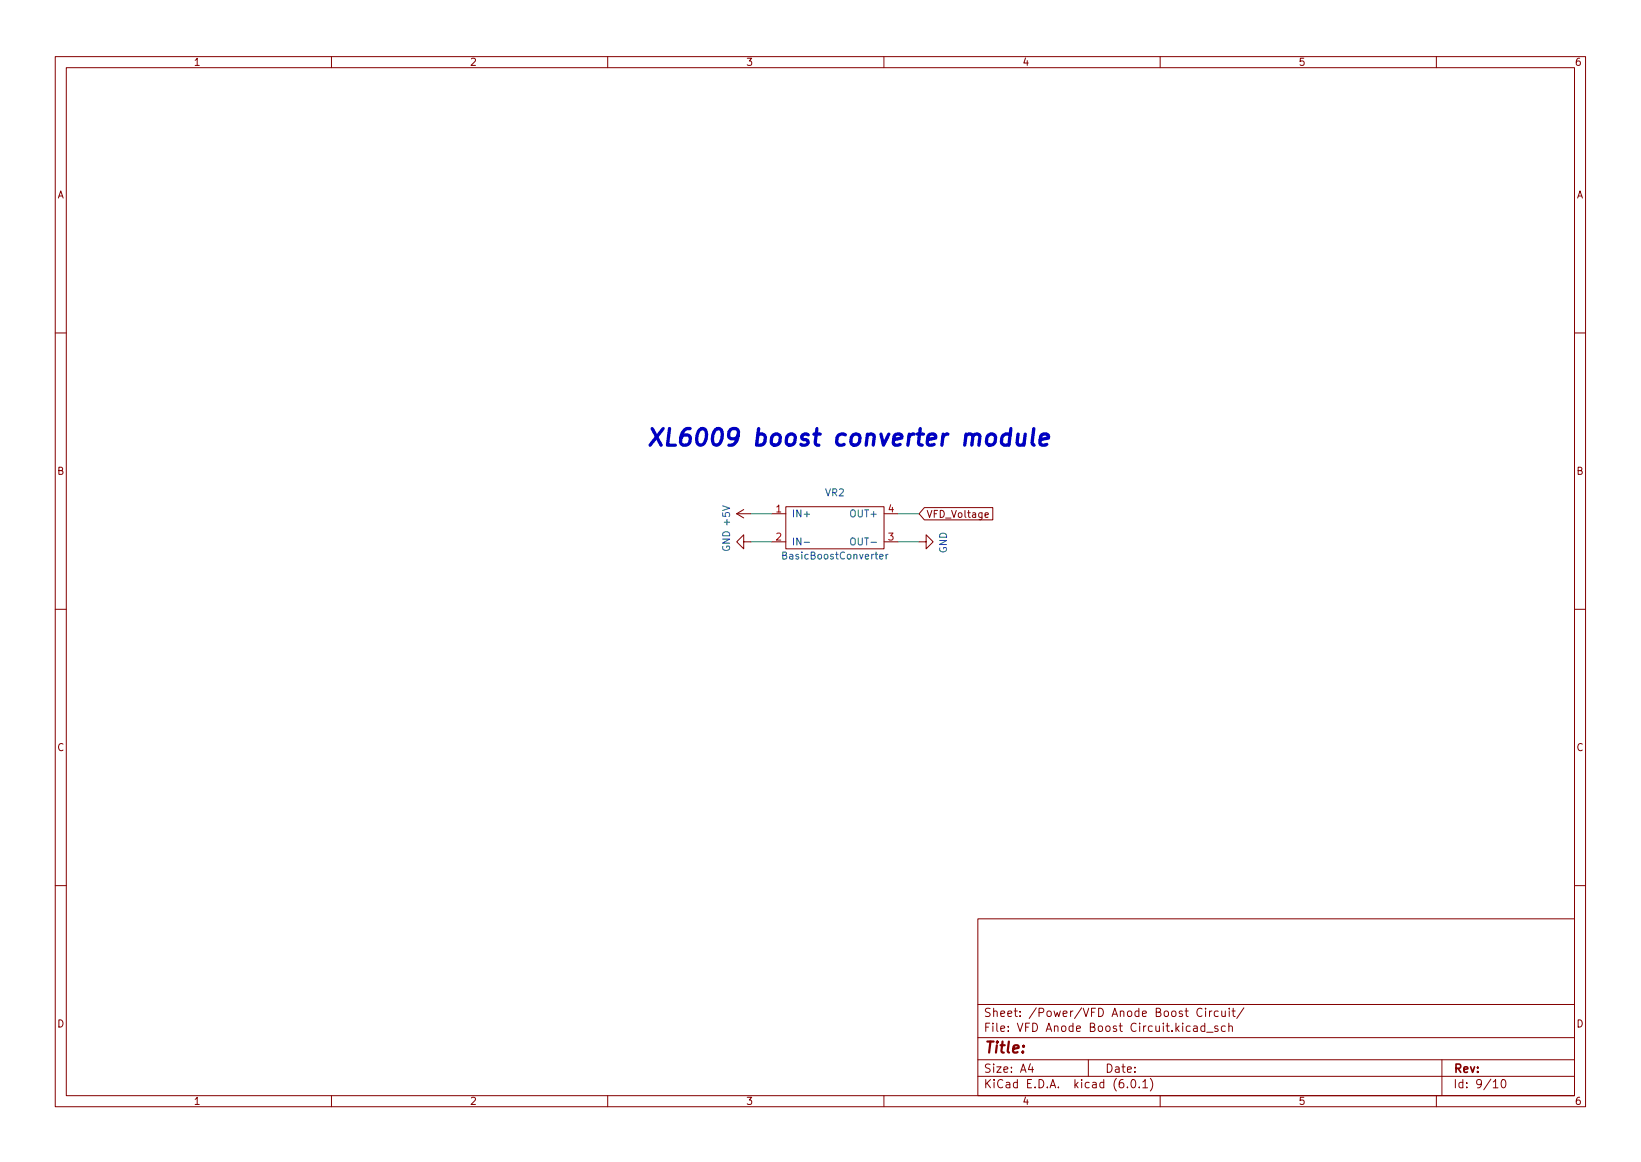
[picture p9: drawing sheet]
<svg xmlns="http://www.w3.org/2000/svg" width="297mm" height="210mm" viewBox="0 0 297 210" stroke-linecap="round" stroke-linejoin="round" font-family="sans-serif">
<g fill="none" stroke="#840000" stroke-width=".18">
<path d="M10 10.2h277v190.1h-277zM12 12.2h273v186.1h-273zM60 10.2v2M110 10.2v2M160 10.2v2M210 10.2v2M260 10.2v2M10 60.2h2M285 60.2h2M133.3 93h2.6M133.3 93l1.3 .7M134.6 98v1.3l-1.3-1.3 1.3-1.2v1.2h1.3"/>
<path d="M134.6 92.2l-1.3 .8M139.7 93h2.5M139.7 98h2.5M142.2 91.7h17.8v7.6h-17.8zM160 93h2.6M160 98h2.6M166.4 98h1.2v1.3l1.3-1.3-1.3-1.2v1.2M167.3 91.8h12.4v2.3h-12.4l-.9-1.1zM178.3 93.2l.6-.1-.1-.3h-.3l-.2 .2 .1 .6h.4M10 110.2h2M285 110.2h2M10 160.2h2"/>
<path d="M177 166.3h108v32h-108zM285 160.2h2M60 198.3v2M110 198.3v2M160 198.3v2M177 194.8h108M177 191.8h108M177 187.8h108M177 181.8h108M186.5 192.5l-.4 1h1M186.9 193v1M197 191.8v3"/>
<path d="M204.1 196.7v.1M204.9 195.4l.2-.1a.8 .8 0 0 1 .5 .8 .8 .8 0 0 1-.5 .7 1 1 0 0 1-.2-1.4zM206.2 196.7v.1M206.9 195.8l.4-.5v1.5M206.9 196.8h.8M208.2 195.1a1.72 1.72 0 0 1 0 2.3M210 198.3v2M216.1 185.7h.5l.1 .9M216.7 186l-.5 .1a.29 .29 0 0 0-.2 .2 .29 .29 0 0 0 .2 .3h.5M217.6 182.6a.6 .6 0 0 0-.8 0 .6 .6 0 0 0-.2 .7 .56 .56 0 0 0 .3 .6 .56 .56 0 0 0 .7-.1M218.1 185.7l-.5-.1-.2 .3v.4l.1 .3h.6M218.1 185.1v1.5"/>
<path d="M218.2 182.4v.2M218.2 182.9v1M218.4 186.8h1.2M218.9 182.9v1M219.4 182.9l-.3 .1-.2 .2M220.4 185.7l-.3-.1-.2 .2v.3l.5 .1v.4h-.5M220.5 183l-.4-.1-.3 .3v.4l.1 .3h.6M221.1 182.9l.1 1h.4l.2-.1M221.8 185.7l-.4-.1-.3 .3v.4l.1 .3h.6M221.8 182.9v1M222.4 185.8l.2-.2 .4 .1 .1 .9M222.4 185.1v1.5"/>
<path d="M222.5 182.4v.2M222.5 182.9v1M223 182.9h.6M223.2 182.4v1.3l.4 .2M225.1 182.4l-1.2 1.9M260 198.3v2M261 191.8v6.5M270.3 195.8l.4-.5v1.5M270.3 196.8h.9M271.9 195.4l.2-.1a.8 .8 0 0 1 .5 .8 .8 .8 0 0 1-.5 .7 1 1 0 0 1-.2-1.4z"/>
</g>
<path d="M145.6 98.1h.9M154.2 97.4l.1-.1a.43 .43 0 0 1 .5 .5v.4a.42 .42 0 0 1-.4 .4 .42 .42 0 0 1-.4-.4v-.4zM159.2 100.7l.6-.1v-.2l-.4-.1-.2 .2 .1 .6h.5M160.4 100.3v.9M160.7 100.3l-.3 .2" fill="none" stroke="#006464" stroke-width=".18"/>
<path d="M182.8 78.7a.99 .99 0 0 0-1.4 .4l-.1 .9 .2 .4 .3 .1h.5l.3-.1M183 77.5l-.4 3M184.3 78.5l-.2 1.6 .1 .3a.85 .85 0 0 0 1.2-.1M185.6 78.5l-.3 2M187.1 77.5l-.3 2.6 .1 .3 .3 .1M188.3 79.5l1.5-.2-.1-.6-.3-.2h-.5l-.3 .2-.2 .3-.2 1.1 .1 .3 .3 .1h.6l.3-.1" fill="none" stroke="#0000c2" stroke-width=".6"/>
<path d="M135.9 93h3.8M135.9 98h3.8M162.6 93h3.8M162.6 98h3.8" fill="none" stroke="#009600" stroke-width=".18"/>
<text font-size="4.2" fill="#0000c2" x="116.8" y="80.7">XL6009 boost converter module</text>
<text font-size="2.8" fill="#840000" x="178" y="190.6">Title:</text>
<g font-size="2.1" fill="#840000">
<text x="178" y="184">Sheet: /Power/VFD Anode Boost Circuit/</text>
<text x="178" y="186.7">File: VFD Anode Boost Circuit.kicad_sch</text>
<text x="178" y="196.9">KiCad E.D.A. kicad (6.0.1)</text>
<text x="178" y="194.1">Size: A4</text>
<text x="200" y="194.1">Date:</text>
<text x="263" y="194.1">Rev:</text>
<text x="263" y="196.9">Id: 9/10</text>
</g>
<g font-size="1.8" fill="#840000">
<text x="35" y="11.9">1</text>
<text x="85" y="11.9">2</text>
<text x="135" y="11.9">3</text>
<text x="185" y="11.9">4</text>
<text x="235" y="11.9">5</text>
<text x="285" y="11.9">6</text>
<text x="10.3" y="35.9">A</text>
<text x="285.3" y="35.9">A</text>
<text x="10.3" y="85.9">B</text>
<text x="285.3" y="85.9">B</text>
<text x="167.6" y="93.7">VFD_Voltage</text>
<text x="10.3" y="135.9">C</text>
<text x="285.3" y="135.9">C</text>
<text x="10.3" y="185.9">D</text>
<text x="285.3" y="185.9">D</text>
<text x="35" y="199.9">1</text>
<text x="85" y="199.9">2</text>
<text x="135" y="199.9">3</text>
<text x="185" y="199.9">4</text>
<text x="235" y="199.9">5</text>
<text x="285" y="199.9">6</text>
</g>
<g font-size="1.8" fill="#006464">
<text x="149.4" y="89.8">VR2</text>
<text x="143.3" y="93.6">IN+</text>
<text x="154.2" y="93.6">OUT+</text>
<text x="132.1" y="99.9" transform="rotate(-90 132.1 99.9)">GND +5V</text>
<text x="142.1" y="101.2">BasicBoostConverter</text>
<text x="143.3" y="98.7">IN-</text>
<text x="154.7" y="98.7">OUT-</text>
<text x="171.4" y="100.1" transform="rotate(-90 171.4 100.1)">GND</text>
</g>
<g font-size="1.8" fill="#a90000">
<text x="140.5" y="92.7">1</text>
<text x="160.8" y="92.7">4</text>
<text x="140.5" y="97.8">2</text>
<text x="160.8" y="97.8">3</text>
</g>
</svg>
